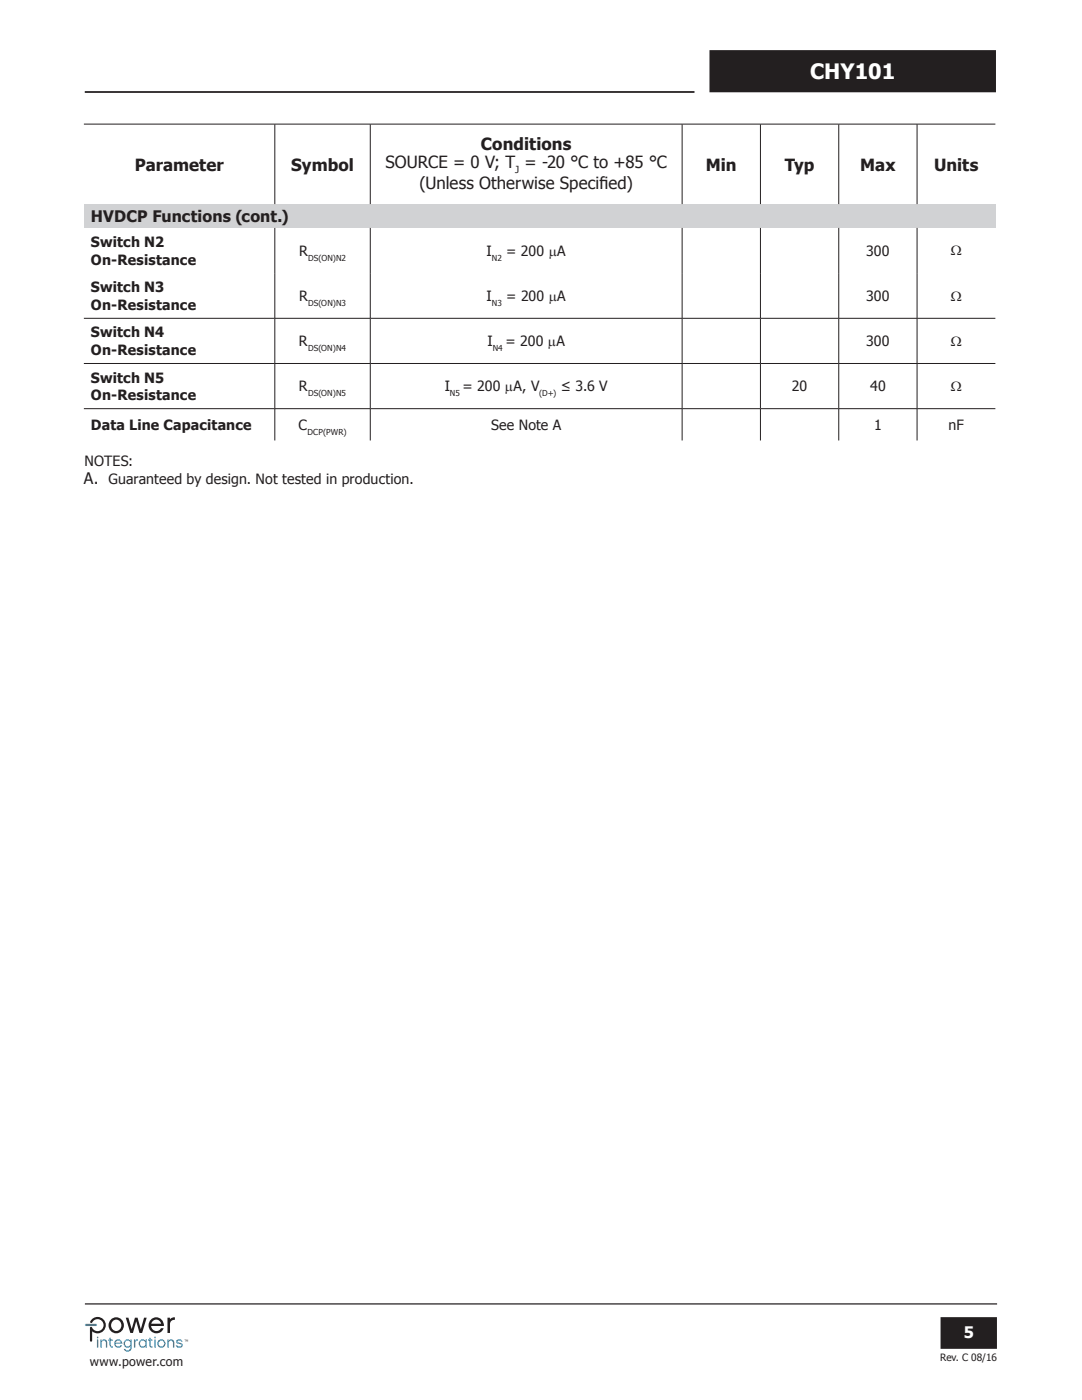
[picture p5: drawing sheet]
<svg xmlns="http://www.w3.org/2000/svg" width="216mm" height="279mm" viewBox="0 0 216 279" stroke-linecap="round" stroke-linejoin="round" font-family="sans-serif">
<path d="M16.9 260.2h182.1" fill="none" stroke="#231f20" stroke-width=".25"/>
<path d="M138.6 18.4h-121.7" fill="none" stroke="#231f20" stroke-width=".35"/>
<path d="M187.9 263h10.9v6h-10.9z" fill-rule="evenodd" fill="#231f20"/>
<path d="M187.9 263h10.9v6h-10.9z" fill="none" stroke="#231f20" stroke-width=".35"/>
<path d="M141.7 10.2h56.9v8h-56.9z" fill-rule="evenodd" fill="#231f20"/>
<path d="M141.7 10.2h56.9v8h-56.9z" fill="none" stroke="#231f20" stroke-width=".35"/>
<path d="M36.8 267.3h.3l-.1 .1v.4l-.1-.4zM37.2 267.3l.1 .3 .2-.3v.5v-.4l-.1 .3-.2-.3v.4z" fill="#231f20"/>
<g fill="#009ada">
<path d="M35.2 267.5a.7 .7 0 0 1 .7-.2 .7 .7 0 0 1 .5 .5l-.6-.3-.4 .1v.3l.4 .1a.53 .53 0 0 1 .7 .5 .53 .53 0 0 1-.7 .5 .66 .66 0 0 1-.7-.6h.2a.43 .43 0 0 0 .5 .3 .43 .43 0 0 0 .4-.3l-.2-.1a.68 .68 0 0 1-.8-.8z"/>
<path d="M33.4 267.3h.3v.2l.3-.2a.62 .62 0 0 1 .8 .7v.9h-.3v-.9a.41 .41 0 0 0-.4-.5 .41 .41 0 0 0-.4 .5v.9h-.3z"/>
<path d="M29.8 267h.2v.3h.4v.3h-.4v.8l.1 .2 .3 .1v.2a.54 .54 0 0 1-.6-.5v-.8h-.2v-.3h.2z"/>
<path d="M26.7 267.3h.3v.2l.5-.2v.3l-.4 .1-.1 1.2h-.3z"/>
<path d="M21.9 267h.2v.3h.4v.3h-.4v.8l.1 .2 .3 .1v.2a.54 .54 0 0 1-.6-.5v-.8h-.3v-.3h.3z"/>
<path d="M20 267.3h.3v.2l.3-.2a.62 .62 0 0 1 .8 .7v.9h-.3v-.9a.41 .41 0 0 0-.4-.5 .41 .41 0 0 0-.4 .5v.9h-.3z"/>
<path d="M31.6 268.1a.6 .6 0 0 0 1.2 0 .6 .6 0 0 0-1.2 0zM31.4 268.1a.83 .83 0 0 1 1.6 0 .83 .83 0 0 1-1.6 0z"/>
<path d="M30.8 267.3h.3v1.6h-.3zM30.8 266.8h.3v.3h-.3z"/>
<path d="M27.9 268.1a.6 .6 0 0 0 1.2 0 .6 .6 0 0 0-1.2 0zM27.9 267.5a.73 .73 0 0 1 1.1 .1v-.3h.3v1.6h-.3v-.2a.81 .81 0 0 1-1.1 0 .81 .81 0 0 1 0-1.2z"/>
<path d="M24.9 268.1a.6 .6 0 0 0 1.2 0 .6 .6 0 0 0-1.2 0zM24.9 267.5a.73 .73 0 0 1 1.1 .1v-.3h.3v1.6a.83 .83 0 0 1-.7 .8 .83 .83 0 0 1-.9-.5h.3a.59 .59 0 0 0 .7 .2 .59 .59 0 0 0 .3-.7 .81 .81 0 0 1-1.2 0 .81 .81 0 0 1 .1-1.2z"/>
<path d="M23.2 267.7l-.1 .3h1a.53 .53 0 0 0-.4-.4 .53 .53 0 0 0-.5 .1zM23 267.5a.82 .82 0 0 1 1-.1 .82 .82 0 0 1 .4 .8h-1.4a.55 .55 0 0 0 .5 .5 .55 .55 0 0 0 .6-.3h.3a.84 .84 0 0 1-1.3 .4 .84 .84 0 0 1-.1-1.3z"/>
<path d="M19.3 266.8v.3h.3v-.3zM19.3 267.3h.3v1.6h-.3z"/>
</g>
<g fill="#231f20">
<path d="M33.4 263h.5v.3l.5-.3 .5-.1v.5a.84 .84 0 0 0-1 .9v1.7h-.5z"/>
<path d="M25.1 263h.5l.7 2.3 .6-2.3h.5l.7 2.3 .6-2.3h.6l-.9 3h-.6l-.6-2.3-.7 2.3h-.5z"/>
<path d="M30.6 263.6l-.4 .6h2a.99 .99 0 0 0-1.6-.6zM30.3 263.2a1.55 1.55 0 0 1 1.7-.1 1.55 1.55 0 0 1 .7 1.5h-2.5a1.04 1.04 0 0 0 .8 1 1.04 1.04 0 0 0 1.1-.5h.5a1.58 1.58 0 0 1-2.4 .6 1.58 1.58 0 0 1 .1-2.5z"/>
<path d="M22.6 263.6a1.07 1.07 0 0 0 0 1.8 1.07 1.07 0 0 0 1.6-.9 1.03 1.03 0 0 0-.5-1 1.03 1.03 0 0 0-1.1 .1zM21.6 264.5a1.57 1.57 0 0 1 3.1 0 1.57 1.57 0 0 1-3.1 0z"/>
</g>
<path d="M17 264.3l2.2-.1 .2 .2-.2 .2h-2l-.3-.2z" fill="#009ada"/>
<path d="M18.2 263.4a1.64 1.64 0 0 1 2.3-.2 1.64 1.64 0 0 1 .2 2.3 1.64 1.64 0 0 1-2.3 .2v1.8l-.2 .3-.3-.3v-2.5l.4-.2a1.23 1.23 0 0 0 1.9 .6 1.23 1.23 0 0 0 0-2 1.23 1.23 0 0 0-1.9 .6l-.3-.1z" fill="#231f20"/>
<path d="M16.7 40.7h181.9v4.8h-181.9z" fill="#d1d2d4"/>
<g fill="none" stroke="#231f20" stroke-width=".2">
<path d="M16.7 24.8h181.9M54.8 24.8v15.9M73.9 24.8v15.9M136.1 24.8v15.9M151.7 24.8v15.9M167.4 24.8v15.9M183 24.8v15.9M54.8 45.5v18M73.9 45.5v18M136.1 45.5v18M151.7 45.5v18M167.4 45.5v18"/>
<path d="M183 45.5v18M16.7 63.5h181.9M16.7 72.5h181.9M54.8 63.6v8.9M54.8 72.6v8.9M73.9 63.6v8.9M73.9 72.6v8.9M136.1 63.6v8.9M136.1 72.6v8.9M151.7 63.6v8.9M151.7 72.6v8.9M167.4 63.6v8.9"/>
<path d="M167.4 72.6v8.9M183 63.6v8.9M183 72.6v8.9M16.7 81.6h181.9M54.8 81.6v6.3M73.9 81.6v6.3M136.1 81.6v6.3M151.7 81.6v6.3M167.4 81.6v6.3M183 81.6v6.3"/>
</g>
<text font-size="4.2" fill="#fff" x="161.7" y="15.8">CHY101</text>
<g font-size="3.4" fill="#231f20">
<text x="96" y="30">Conditions</text>
<text x="26.9" y="34">Parameter</text>
<text x="58.1" y="34">Symbol</text>
<text x="76.9" y="33.5">SOURCE = 0 V; T = -20 °C to +85 °C</text>
<text x="140.9" y="34">Min</text>
<text x="156.6" y="34">Typ</text>
<text x="171.6" y="34">Max</text>
<text x="186.4" y="34">Units</text>
<text x="83.7" y="37.7">(Unless Otherwise Specif</text>
<text x="119.6" y="37.7">ied)</text>
</g>
<g font-size="3.2" fill="#231f20">
<text x="18.1" y="44.3">HVDCP Functions (cont.)</text>
<text x="16.7" y="96.6">A.</text>
</g>
<text font-size="3.2" fill="#fff" x="192.4" y="267.1">5</text>
<g font-size="2.8" fill="#231f20">
<text x="18.1" y="49.3">Switch N2</text>
<text x="18.1" y="52.8">On-Resistance</text>
<text x="59.7" y="51.1">R</text>
<text x="97.1" y="51.1">I</text>
<text x="101" y="51.1">= 200 µA</text>
<text x="172.8" y="51.1">300</text>
<text x="189.7" y="51">Ω</text>
<text x="18.1" y="58.3">Switch N3</text>
<text x="189.7" y="60">Ω</text>
<text x="18.1" y="61.9">On-Resistance</text>
<text x="59.7" y="60.1">R</text>
<text x="97.1" y="60.1">I</text>
<text x="101" y="60.1">= 200 µA</text>
<text x="172.8" y="60.1">300</text>
<text x="18.2" y="67.3">Switch N4</text>
<text x="18.2" y="70.9">On-Resistance</text>
<text x="59.7" y="69.1">R</text>
<text x="97.3" y="69.1">I</text>
<text x="100.8" y="69.1">= 200 µA</text>
<text x="172.8" y="69.1">300</text>
<text x="189.7" y="69">Ω</text>
<text x="18.1" y="76.4">Switch N5</text>
<text x="18.1" y="79.9">On-Resistance</text>
<text x="59.7" y="78.1">R</text>
<text x="88.7" y="78.1">I</text>
<text x="92.3" y="78.1">= 200 µA, V</text>
<text x="111.9" y="78.1">≤ 3.6 V</text>
<text x="158" y="78.1">20</text>
<text x="173.6" y="78.1">40</text>
<text x="189.7" y="78">Ω</text>
<text x="18.1" y="85.8">Data Line Capacitance</text>
<text x="59.6" y="85.8">C</text>
<text x="98" y="85.8">See Note A</text>
<text x="174.4" y="85.8">1</text>
<text x="189.3" y="85.8">nF</text>
<text x="16.9" y="93.1">NOTES:</text>
<text x="21.7" y="96.6">Guaranteed by design. Not tested in production.</text>
</g>
<text font-size="2.5" fill="#231f20" x="17.9" y="272.6">www.power.com</text>
<g font-size="2" fill="#231f20">
<text x="102.8" y="34.6">J</text>
<text x="187.6" y="271.7">Rev. C 08/16</text>
</g>
<g font-size="1.6" fill="#231f20">
<text x="61.5" y="52">DS(ON)N2</text>
<text x="98.1" y="52">N2</text>
<text x="61.5" y="61">DS(ON)N3</text>
<text x="98.1" y="61">N3</text>
<text x="61.5" y="70.1">DS(ON)N4</text>
<text x="98.3" y="70.1">N4</text>
<text x="61.5" y="79.1">DS(ON)N5</text>
<text x="89.8" y="79.1">N5</text>
<text x="107.6" y="79.1">(D+)</text>
<text x="61.3" y="86.8">DCP(PWR)</text>
</g>
</svg>
